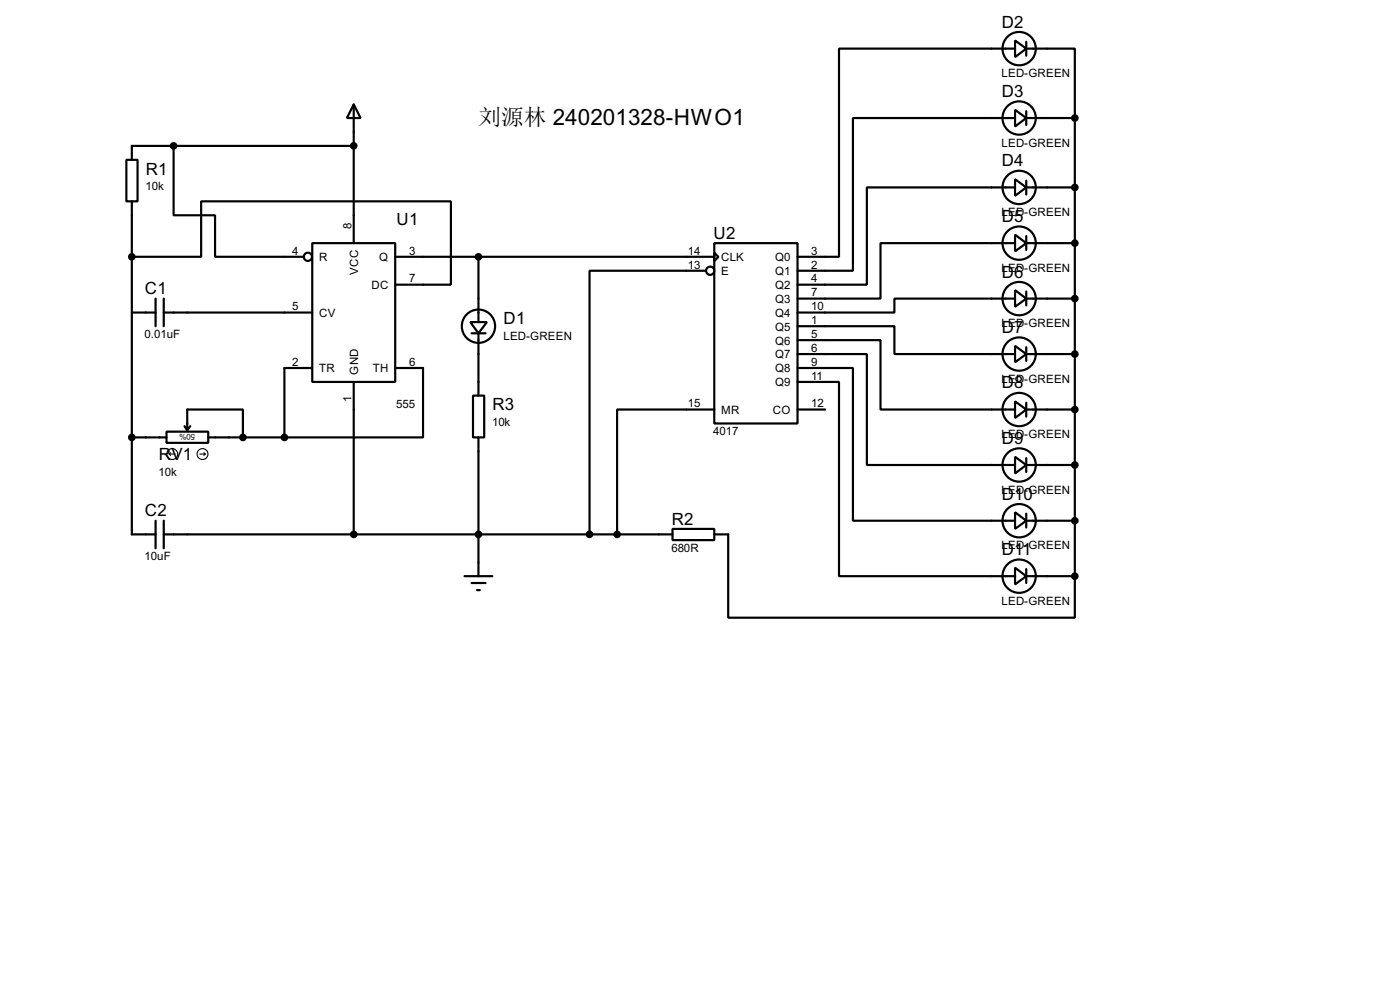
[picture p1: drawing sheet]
<svg xmlns="http://www.w3.org/2000/svg" width="256mm" height="180mm" viewBox="0 0 256 180" stroke-linecap="round" stroke-linejoin="round" font-family="sans-serif">
<g fill="none" stroke="#000" stroke-width=".4">
<path d="M64.8 19.1l1.3 2.5h-2.5zM64.8 19.1v25.4M186 7.4l2 1.5-2 1.6zM186 8.9h-32.3v38.1h-7.6M188 8.9h8.9v12.7M188 7.7v2.5M23.2 29.3h2v7.6h-2zM24.2 36.9v60.9h4.3M31.8 26.7v12.7h7.6v7.6h16.3M64.8 26.7h-40.6v2.6M186 20.1l2 1.5-2 1.6zM186 32.8l2 1.5-2 1.6z"/>
<path d="M186 21.6h-29.7v28h-10.2M186 34.3h-27.2v17.8h-12.7M188 34.3h8.9M188 21.6h8.9M188 20.4v2.5M188 33.1v2.5M196.9 21.6v83.9M24.2 47h12.7v-10.1h45.7v15.2h-10.2M24.2 57.2h4.3M28.5 54.7v5M30 57.2h27.2M30 54.7v5"/>
<path d="M57.2 44.5h15.2v25.4h-15.2zM72.4 47h58.5M86.2 59h3l-1.5 2zM87.7 47v12M129.3 49.6h-21.3v48.2M130.9 44.5h15.2v33h-15.2zM130.9 46.3l.7 .7-.7 .8zM146.1 59.7h17.8v5.1h22.1M186 43l2 1.5-2 1.5zM186 53.1l2 1.6-2 1.5zM186 44.5h-24.7v10.2h-15.2M186 54.7h-22.1v2.5h-17.8"/>
<path d="M188 54.7h8.9M188 44.5h8.9M188 43.2v2.6M188 53.4v2.5M30.5 79h7.7v2.1h-7.7zM33.8 78l.5 .8M34.3 78.8v-3.8h10.2v5.1M34.9 78l-.6 .8M57.2 67.4h-5.1v12.7M64.8 69.9v27.9M72.4 67.4h5.1v12.7h-25.4M86.4 61h2.6"/>
<path d="M86.7 72.4h2v7.7h-2zM87.7 61v11.4M130.9 75h-17.8v22.8M146.1 62.3h15.2v12.7h24.7M146.1 64.8h12.7v20.3h27.2M146.1 67.4h10.2v27.9h29.7M146.1 69.9h7.6v35.6h32.3M146.1 75h5.1M186 63.3l2 1.5-2 1.5zM186 73.5l2 1.5-2 1.5zM188 75h8.9M188 64.8h8.9"/>
<path d="M188 63.6v2.5M188 73.7v2.6M24.2 80.1h6.3M28.5 95.3v5.1M30 97.8h93.2M30 95.3v5.1M38.2 80.1h13.9M87.7 80.1v25.4M123.2 96.8h7.7v2.1h-7.7zM130.9 97.8h2.5v15.3h63.5v-7.6M186 83.6l2 1.5-2 1.6zM186 93.8l2 1.5-2 1.5z"/>
<path d="M188 95.3h8.9M188 85.1h8.9M188 83.9v2.5M188 94v2.6M85.1 105.5h5.1M86.4 106.7h2.6M87.4 108h.5M186 103.9l2 1.6-2 1.5zM188 105.5h8.9M188 104.2v2.5"/>
<circle cx="186.7" cy="8.9" r="3.1"/>
<circle cx="186.7" cy="34.3" r="3.1"/>
<circle cx="186.7" cy="21.6" r="3.1"/>
<circle cx="56.4" cy="47" r=".75"/>
<circle cx="87.6" cy="59.7" r="3.1"/>
<circle cx="130.1" cy="49.6" r=".75"/>
<circle cx="186.7" cy="44.5" r="3.1"/>
<circle cx="186.7" cy="54.7" r="3.1"/>
<circle cx="186.7" cy="64.8" r="3.1"/>
<circle cx="186.7" cy="75" r="3.1"/>
<circle cx="186.7" cy="85.1" r="3.1"/>
<circle cx="186.7" cy="95.3" r="3.1"/>
<circle cx="186.7" cy="105.5" r="3.1"/>
</g>
<g fill="#000" stroke="#000" stroke-width=".4">
<circle cx="31.8" cy="26.7" r=".5"/>
<circle cx="64.8" cy="26.7" r=".5"/>
<circle cx="196.9" cy="21.6" r=".5"/>
<circle cx="196.9" cy="34.3" r=".5"/>
<circle cx="24.1" cy="47" r=".5"/>
<circle cx="87.6" cy="47" r=".5"/>
<circle cx="196.9" cy="54.7" r=".5"/>
<circle cx="196.9" cy="44.5" r=".5"/>
<circle cx="196.9" cy="64.8" r=".5"/>
<circle cx="196.9" cy="75" r=".5"/>
<circle cx="24.1" cy="80.1" r=".5"/>
<circle cx="44.5" cy="80.1" r=".5"/>
<circle cx="52.1" cy="80.1" r=".5"/>
<circle cx="64.8" cy="97.8" r=".5"/>
<circle cx="87.6" cy="97.8" r=".5"/>
<circle cx="108" cy="97.8" r=".5"/>
<circle cx="113" cy="97.8" r=".5"/>
<circle cx="196.9" cy="95.3" r=".5"/>
<circle cx="196.9" cy="85.1" r=".5"/>
<circle cx="196.9" cy="105.5" r=".5"/>
</g>
<g fill="none" stroke="#000" stroke-width=".2">
<path d="M31 83.1l.3 .3M31 83.1h1.1M31.3 82.9l-.3 .2M36.6 83.1h1M37.4 82.9l.2 .2M37.6 83.1l-.2 .3"/>
<circle cx="31.5" cy="83.1" r="1"/>
<circle cx="37.1" cy="83.1" r="1"/>
</g>
<text font-size="4.2" x="87.7" y="22.9">刘源林 240201328-HWO1</text>
<g font-size="3.5">
<text x="183.5" y="5.1">D2</text>
<text x="183.5" y="17.8">D3</text>
<text x="26.7" y="31.9">R1</text>
<text x="183.5" y="30.5">D4</text>
<text x="72.7" y="41.2">U1</text>
<text x="183.5" y="40.7">D5</text>
<text x="130.7" y="43.7">U2</text>
<text x="26.6" y="53.9">C1</text>
<text x="183.5" y="50.8">D6</text>
<text x="92.3" y="59.3">D1</text>
<text x="183.5" y="61">D7</text>
<text x="183.5" y="71.1">D8</text>
<text x="90.2" y="75.1">R3</text>
<text x="183.5" y="81.3">D9</text>
<text x="29.1" y="84.2">RV1</text>
<text x="26.6" y="94.5">C2</text>
<text x="183.5" y="91.5">D10</text>
<text x="123.1" y="96">R2</text>
<text x="183.5" y="101.6">D11</text>
</g>
<g font-size="2.4">
<text x="183.5" y="14.1">LED-GREEN</text>
<text x="183.5" y="26.8">LED-GREEN</text>
<text x="26.7" y="34.9">10k</text>
<text x="64.4" y="42" transform="rotate(-90 64.4 42)">8</text>
<text x="183.5" y="39.5">LED-GREEN</text>
<text x="53.5" y="46.6">4</text>
<text x="58.5" y="47.8">R</text>
<text x="69.5" y="47.8">Q</text>
<text x="75" y="46.6">3</text>
<text x="126" y="46.6">14</text>
<text x="132.1" y="47.8">CLK</text>
<text x="142" y="47.8">Q0</text>
<text x="148.6" y="46.6">3</text>
<text x="65.6" y="50.3" transform="rotate(-90 65.6 50.3)">VCC</text>
<text x="68.1" y="52.9">DC</text>
<text x="75" y="51.7">7</text>
<text x="126" y="49.2">13</text>
<text x="132.1" y="50.4">E</text>
<text x="142" y="50.4">Q1</text>
<text x="142" y="52.9">Q2</text>
<text x="148.6" y="49.2">2</text>
<text x="148.6" y="51.7">4</text>
<text x="183.5" y="49.7">LED-GREEN</text>
<text x="53.5" y="56.8">5</text>
<text x="58.5" y="58">CV</text>
<text x="142" y="55.4">Q3</text>
<text x="142" y="58">Q4</text>
<text x="148.6" y="54.3">7</text>
<text x="148.6" y="56.8">10</text>
<text x="148.6" y="59.3">1</text>
<text x="183.5" y="59.9">LED-GREEN</text>
<text x="26.5" y="61.9">0.01uF</text>
<text x="92.2" y="62.3">LED-GREEN</text>
<text x="142" y="60.5">Q5</text>
<text x="142" y="63.1">Q6</text>
<text x="142" y="65.6">Q7</text>
<text x="148.6" y="61.9">5</text>
<text x="148.6" y="64.4">6</text>
<text x="53.5" y="67">2</text>
<text x="58.5" y="68.1">TR</text>
<text x="65.6" y="68.6" transform="rotate(-90 65.6 68.6)">GND</text>
<text x="68.3" y="68.1">TH</text>
<text x="75" y="67">6</text>
<text x="142" y="68.1">Q8</text>
<text x="142" y="70.7">Q9</text>
<text x="148.6" y="67">9</text>
<text x="148.6" y="69.5">11</text>
<text x="183.5" y="70.1">LED-GREEN</text>
<text x="64.4" y="73.6" transform="rotate(-90 64.4 73.6)">1</text>
<text x="72.6" y="74.6">555</text>
<text x="126" y="74.6">15</text>
<text x="132.1" y="75.8">MR</text>
<text x="141.6" y="75.8">CO</text>
<text x="148.6" y="74.6">12</text>
<text x="90.2" y="78.1">10k</text>
<text x="130.7" y="79.7">4017</text>
<text x="183.5" y="80.2">LED-GREEN</text>
<text x="29.1" y="87.1">10k</text>
<text x="183.5" y="90.4">LED-GREEN</text>
<text x="123" y="101.1">680R</text>
<text x="183.5" y="100.6">LED-GREEN</text>
<text x="26.5" y="102.6">10uF</text>
<text x="183.5" y="110.7">LED-GREEN</text>
</g>
<text font-size="1.7" x="35.8" y="79.5" transform="rotate(-180 35.8 79.5)">50%</text>
</svg>
